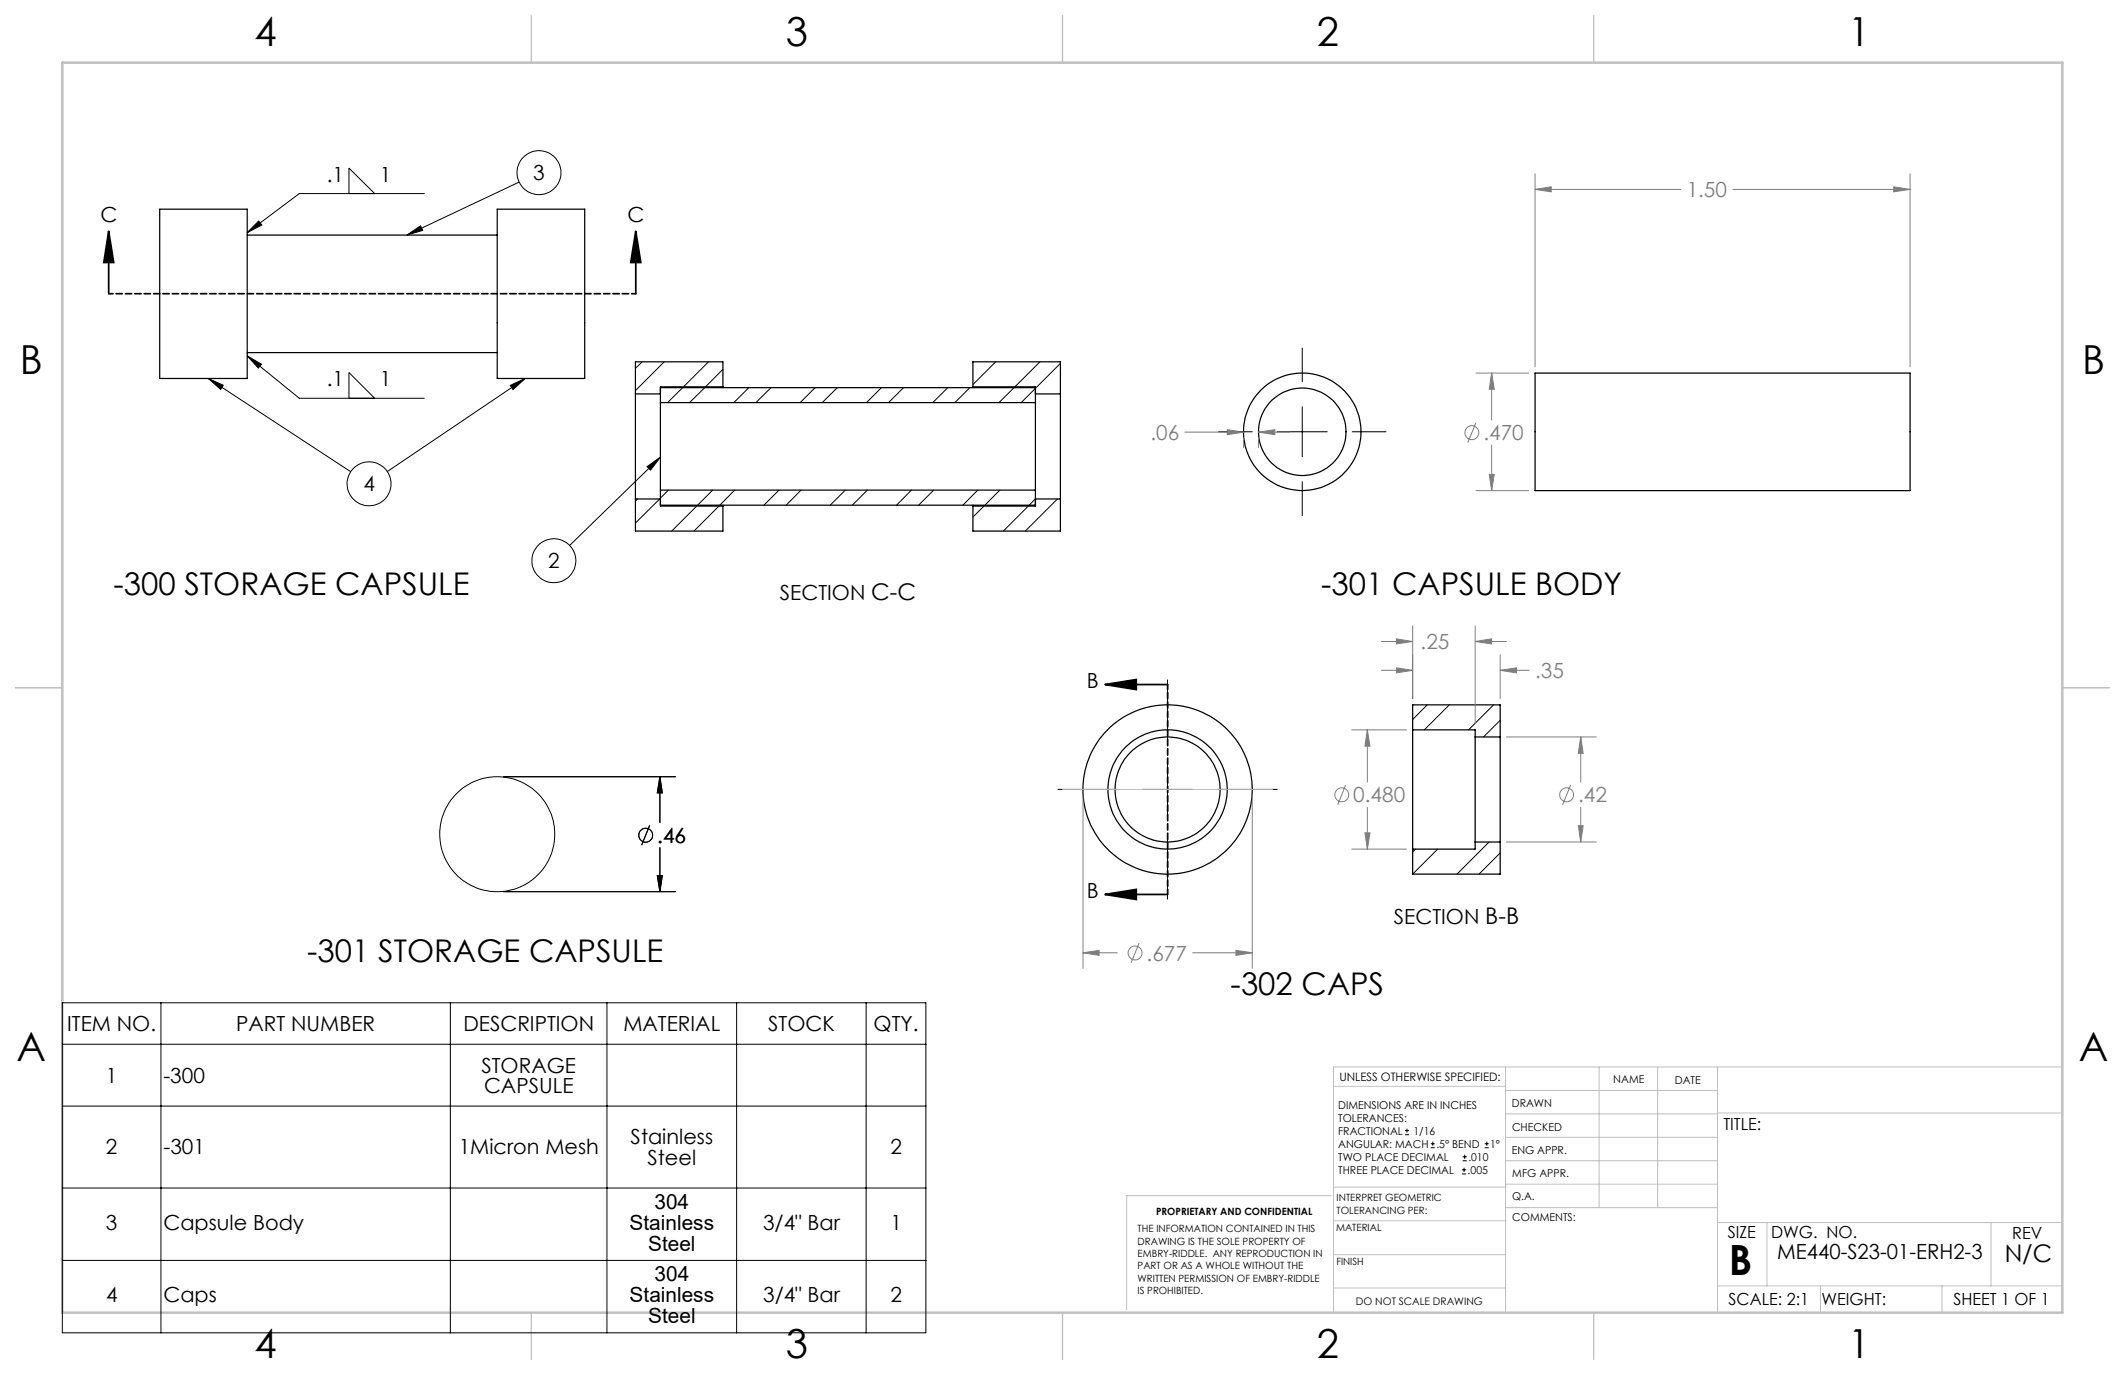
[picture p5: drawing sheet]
<svg xmlns="http://www.w3.org/2000/svg" width="432mm" height="279mm" viewBox="0 0 432 279" stroke-linecap="round" stroke-linejoin="round" font-family="sans-serif">
<g fill="none" stroke="#c0c0c0" stroke-width=".2">
<path d="M215.9 160.4h42.7M305.9 216.8v49.9M324.9 216.8v28.6M336.8 216.8v28.6M349 216.8v49.9M419.1 216.8h-148.1v49.9M271 220.7h34.9M305.9 231.1h43.1M305.9 226.3h43.1M305.9 221.6h43.1M305.9 235.9h43.1M349 226.2h70.1"/>
<path d="M270.5 243h-41.5v23.2M271 255h34.9M271 248.1h35M271 241.2h35M305.9 240.6h43.1M306 245.4h43M349 248.4h70.1M359.1 248.4v12.9M404.6 248.4v12.9M271 261.7h34.9M349 261.3h70.1M369.9 261.3v5.4"/>
<path d="M394.6 261.3v5.4"/>
</g>
<path d="M108 3.2v9.5M215.9 3.2v9.5M323.8 3.2v9.5M3.1 139.7h9.6M419.1 139.7h9.5M108 266.7v9.6M215.9 266.7v9.6M323.8 266.7v9.6" fill="none" stroke="#c0c0c0" stroke-width=".25"/>
<path d="M12.7 12.7h406.4v254h-406.4z" fill="none" stroke="#c0c0c0" stroke-width=".5"/>
<g fill="none" stroke="#000" stroke-width=".25">
<path d="M32.5 42.5h17.7v34.4h-17.7zM50.2 47.8h50.8M101 42.5h17.8v34.4h-17.8zM50.2 71.6h50.8M134.2 78.8h76.2M146.9 78.6v.2M146.9 78.6v-5.1h-17.8v6.5M146.9 78.6h-12.7v3.2M197.7 78.6v.2M197.7 78.6v-5.1h17.8v6.5M197.7 78.6h12.7v3.2M311.9 75.8h76.2v23.9h-76.2z"/>
<path d="M129.1 80v21.4M129.1 80h5.1M134.2 81.8v17.8M134.2 99.6v3.2h12.7M134.2 99.6h76.2M134.2 81.8h76.2M210.4 81.8v17.8M210.4 99.6v3.2h-12.7M210.4 80h5.1M215.5 80v21.4M129.1 101.4v6.5h17.8v-5.1M129.1 101.4h5.1"/>
<path d="M134.2 102.7h76.2M146.9 102.7v.1M197.7 102.7v.1M210.4 101.4h5.1M215.5 101.4v6.5h-17.8v-5.1M287.1 148.3v24.2M287.1 148.3h12.7v1.5M287.1 148.3v-5.1h17.7v6.6M299.8 149.8v21.3M299.8 149.8h5M304.8 149.8v21.3M299.8 171.1v1.4h-12.7"/>
<path d="M299.8 171.1h5M304.8 171.1v6.5h-17.7v-5.1"/>
<circle cx="264.6" cy="87.7" r="11.9"/>
<circle cx="264.6" cy="87.7" r="8.9"/>
<circle cx="237.2" cy="160.4" r="17.2"/>
<circle cx="237.3" cy="160.4" r="12.1"/>
<circle cx="237.3" cy="160.4" r="10.7"/>
</g>
<g fill="none" stroke="#000" stroke-width=".2">
<path d="M70.9 39.3v-5.2l5.2 5.2M86.2 39.3h-25.4l-10.6 8M105.5 37l-22.8 10.8M52.6 44.9l.6 .8-3 1.6zM82.7 47.8l2.7-1.9 .5 .9zM42.3 76.9l3.1 1.4-.6 .8zM42.3 76.9l29 18.9M50.2 72.3l10.6 8.6h25.4M50.2 72.3l2.9 1.7-.6 .8zM103.7 78.3l3-1.4-2.5 2.3zM106.7 76.9l-28 18.9M130.5 73.5l-1.4 1.4"/>
<path d="M135 73.5l-5.9 5.9M138.7 78.8l-3.1 3M143.2 78.8l-3.1 3M144 73.5l-5.1 5.1M146.9 75l-3.5 3.6M152.2 78.8l-3.1 3M156.7 78.8l-3.1 3M165.6 78.8l-3 3M170.1 78.8l-3 3M179.1 78.8l-3 3M183.6 78.8l-3 3M192.6 78.8l-3.1 3"/>
<path d="M197.1 78.8l-3.1 3M197.8 73.5l-.1 .1M202.3 73.5l-4.6 4.6M206.1 78.8l-3.1 3M211.3 73.5l-5.1 5.1M215.5 73.8l-8 8M264.6 70.7v6.9M70.9 80.9v-5.2l5.2 5.2M131.5 94.8l2.7-1.9-2 2.6zM134.2 92.9l-18.5 17.9M135.8 99.6l-1.6 1.6M144.8 99.6l-3.1 3.1"/>
<path d="M149.3 99.6l-3 3.1M158.3 99.6l-3.1 3.1M162.8 99.6l-3.1 3.1M171.8 99.6l-3.1 3.1M176.2 99.6l-3 3.1M185.2 99.6l-3 3.1M189.7 99.6l-3 3.1M198.7 99.6l-3 3.1M203.2 99.6l-3.1 3.1M247.6 87.7h6.9M259.5 87.7h10.2M264.6 82.7v10.1"/>
<path d="M264.6 97.9v6.9M274.8 87.7h6.8M129.6 101.4l-.5 .4M134.1 101.4l-5 4.9M141.6 102.8l-5.1 5.1M146.1 102.8l-5.1 5.1M200 102.8l-2.3 2.3M209 102.8l-5.1 5.1M210.4 101.4l-1.3 1.3M214.9 101.4l-6.5 6.5M237.2 138.1v12.1M102.3 157.8h35"/>
<path d="M134.1 157.8v9.3M134.1 157.8l.5 3.3h-1zM237.2 155.3v10.2M290 143.2l-2.9 3M294.5 143.2l-5.1 5.1M303.5 143.2l-5.1 5.1M304.8 146.4l-3.4 3.4M132 167.7l-1.6 4M133.6 177.9h1l-.5 3.3zM134.1 172.2v9M215 160.4h12.1M232.2 160.4h10.1"/>
<path d="M237.2 170.6v12.1M247.4 160.4h12.1M287.7 172.5l-.6 .6M292.1 172.5l-5 5.1M302.6 171.1l-6.5 6.5M304.8 173.3l-4.3 4.3M102.3 181.2h35M12.7 203.8h175.4v67h-175.4zM12.7 212.2h175.4M32.7 203.8v67M91.5 203.8v67M123.3 203.8v67"/>
<path d="M149.7 203.8v67M176 203.8v67M12.7 224.8h175.4M12.7 241.4h175.4M12.7 256.1h175.4"/>
<circle cx="109.5" cy="35.1" r="4.5"/>
<circle cx="75" cy="98.3" r="4.5"/>
<circle cx="112.5" cy="113.9" r="4.5"/>
<circle cx="101" cy="169.5" r="11.7"/>
<circle cx="131.2" cy="169.7" r="1.41"/>
</g>
<g fill="none" stroke="#808080" stroke-width=".2">
<path d="M311.9 38.5l3.3-.5v1zM311.9 35.3v39.2M311.9 38.5h29.7M352.1 38.5h36M384.8 38l3.3 .5-3.3 .5zM388.1 35.3v39.2M299.9 75.8h10.8M303.1 75.8l.5 3.3h-1zM303.1 75.8v9.5M240.8 87.8h11.9M249.4 87.3l3.3 .5-3.3 .5zM252.7 89v2"/>
<path d="M255.7 87.8l3.3-.5v1zM255.7 89v2M255.7 87.8h6.4M299.9 85.9l-1.6 4M299.9 99.7h10.8M302.6 96.4h1l-.5 3.3zM303.1 90.5v9.2M280.7 136.2h6.4M280.7 130.4h6.4M283.8 135.7l3.3 .5-3.3 .5zM283.8 129.8l3.3 .6-3.3 .4zM287.1 127.2v14.8"/>
<path d="M299.8 130.4l3.3-.6v1zM299.8 127.2v19.8M299.8 130.4h6.3M304.8 136.2l3.4-.5v1zM304.8 133v9M304.8 136.2h5.9M273.4 159.5l-1.5 4M274.7 148.3h11.1M277.8 148.3l.6 3.3h-1zM277.8 148.3v10.6M306.1 149.8h18.3M319.2 159.5l-1.7 4"/>
<path d="M321.2 149.8l.5 3.3h-1zM321.2 149.8v9.1M220.1 161.7v35.1M254.5 161.7v35.1M274.7 172.5h11.1M277.4 169.2h1l-.6 3.3zM277.8 164v8.5M306.1 171.1h18.3M320.7 167.8h1l-.5 3.3zM321.2 164v7.1M220.1 193.6l3.2-.5v1zM220.1 193.6h6.9"/>
<path d="M231.5 191.6l-1.7 4.1M242.4 193.6h12.1M251.1 193.1l3.4 .5-3.4 .5z"/>
<circle cx="299.1" cy="87.9" r="1.41"/>
<circle cx="272.7" cy="161.5" r="1.41"/>
<circle cx="318.3" cy="161.5" r="1.41"/>
<circle cx="230.6" cy="193.6" r="1.41"/>
</g>
<path d="M22.1 47l1 6.3h-2zM22.1 47v12.7M129.2 47l1 6.3h-2zM129.2 47v12.7M224.5 139.1l6.4-1v2zM224.5 139.1h12.7M224.5 181.8l6.4-1.1v2.1zM224.5 181.8h12.7" fill="none" stroke="#000" stroke-width=".35"/>
<path d="M129.2 59.7h-107.1" fill="none" stroke="#000" stroke-width=".35" stroke-dasharray="1.3 .6" stroke-dashoffset=".4"/>
<path d="M237.3 139.1v42.6" fill="none" stroke="#000" stroke-width=".35" stroke-dasharray="1.3 .6" stroke-dashoffset=".3"/>
<g fill="#000">
<path d="M82.7 47.8l2.7-1.9 .5 .9zM103.7 78.3l3-1.4-2.5 2.3zM42.3 76.9l3.1 1.4-.6 .8zM52.6 44.9l.6 .8-3 1.6zM50.2 72.3l2.9 1.7-.6 .8zM131.5 94.8l2.7-1.9-2 2.6z"/>
<path d="M129.2 47l1 6.3h-2zM22.1 47l1 6.3h-2zM224.5 139.1l6.4-1v2zM224.5 181.8l6.4-1.1v2.1z"/>
<path d="M133.6 177.9h1l-.5 3.3zM134.1 157.8l.5 3.3h-1z"/>
</g>
<path d="M255.7 87.8l3.3-.5v1zM249.4 87.3l3.3 .5-3.3 .5zM384.8 38l3.3 .5-3.3 .5zM311.9 38.5l3.3-.5v1zM303.1 75.8l.5 3.3h-1zM302.6 96.4h1l-.5 3.3zM220.1 193.6l3.2-.5v1zM251.1 193.1l3.4 .5-3.4 .5zM277.8 148.3l.6 3.3h-1zM277.4 169.2h1l-.6 3.3zM321.2 149.8l.5 3.3h-1zM320.7 167.8h1l-.5 3.3zM304.8 136.2l3.4-.5v1zM283.8 135.7l3.3 .5-3.3 .5zM299.8 130.4l3.3-.6v1zM283.8 129.8l3.3 .6-3.3 .4z" fill="#808080"/>
<g fill="none" stroke="#000" stroke-width=".2">
<path d="M102.3 157.8h35M134.1 157.8v9.3M134.1 157.8l.5 3.3h-1zM132 167.7l-1.6 4M133.6 177.9h1l-.5 3.3zM134.1 172.2v9M102.3 181.2h35M285.5 230.6h.8M285.5 229.7h.8M285.9 229.3v.9M290.7 233.2h.8M290.7 232.4h.8"/>
<path d="M291.1 232v.8M297.1 238.5h.8M297.1 237.7h.8M297.2 235.9h.9M297.2 235.1h.9M297.5 237.3v.8M297.6 234.6v.9M301.7 233.2h.8M301.7 232.4h.8M302.1 232v.8"/>
<circle cx="131.2" cy="169.7" r="1.41"/>
</g>
<path d="M133.6 177.9h1l-.5 3.3zM134.1 157.8l.5 3.3h-1z" fill="#000"/>
<text font-size="8.5" x="351.3" y="259">B</text>
<g font-size="8.1">
<text x="51.7" y="9.3">4</text>
<text x="159.7" y="9.3">3</text>
<text x="267.6" y="9.3">2</text>
<text x="375.6" y="9.3">1</text>
<text x="4" y="76">B</text>
<text x="423.1" y="76">B</text>
<text x="3.3" y="215.7">A</text>
<text x="422.4" y="215.7">A</text>
<text x="51.7" y="276">4</text>
<text x="159.7" y="276">3</text>
<text x="267.6" y="276">2</text>
<text x="375.6" y="276">1</text>
</g>
<g font-size="6.3">
<text x="23.1" y="120.8">-300 STORAGE CAPSULE</text>
<text x="268.5" y="120.8">-301 CAPSULE BODY</text>
<text x="62.4" y="195.5">-301 STORAGE CAPSULE</text>
<text x="250.1" y="202.1">-302 CAPS</text>
</g>
<text font-size="4.9" x="407.4" y="256.5">N/C</text>
<g font-size="4.2">
<text x="66.4" y="37">.1</text>
<text x="77.2" y="37">1</text>
<text x="108.4" y="36.6">3</text>
<text x="20.4" y="45.2">C</text>
<text x="127.5" y="45.2">C</text>
<text x="66.4" y="78.5">.1</text>
<text x="77.2" y="78.5">1</text>
<text x="73.8" y="99.8">4</text>
<text x="111.4" y="115.5">2</text>
<text x="158.5" y="122">SECTION C-C</text>
<text x="220.8" y="139.8">B</text>
<text x="133.6" y="171.2">.46</text>
<text x="220.8" y="182.4">B</text>
<text x="283.2" y="187.7">SECTION B-B</text>
<text x="13.7" y="209.5">ITEM NO.</text>
<text x="48" y="209.5">PART NUMBER</text>
<text x="94.2" y="209.5">DESCRIPTION</text>
<text x="126.7" y="209.5">MATERIAL</text>
<text x="156.1" y="209.5">STOCK</text>
<text x="177.5" y="209.5">QTY.</text>
<text x="21.5" y="220">1</text>
<text x="33.2" y="220">-300</text>
<text x="97.8" y="217.9">STORAGE</text>
<text x="98.4" y="222.1">CAPSULE</text>
<text x="128.2" y="232.5">Stainless</text>
<text x="21.5" y="234.6">2</text>
<text x="33.2" y="234.6">-301</text>
<text x="93.2" y="234.6">1Micron Mesh</text>
<text x="131.6" y="236.7">Steel</text>
<text x="180.9" y="234.6">2</text>
<text x="133" y="245.7">304</text>
<text x="21.5" y="249.9">3</text>
<text x="33.2" y="249.9">Capsule Body</text>
<text x="127.9" y="249.9">Stainless</text>
<text x="155.1" y="249.9">3/4&quot; Bar</text>
<text x="180.9" y="249.9">1</text>
<text x="131.7" y="254.1">Steel</text>
<text x="361.1" y="255.9">ME440-S23-01-ERH2-3</text>
<text x="133" y="260.4">304</text>
<text x="21.5" y="264.6">4</text>
<text x="33.2" y="264.6">Caps</text>
<text x="127.9" y="264.6">Stainless</text>
<text x="131.7" y="268.8">Steel</text>
<text x="155.1" y="264.6">3/4&quot; Bar</text>
<text x="180.9" y="264.6">2</text>
</g>
<g font-size="4.2" fill="#808080">
<text x="342.7" y="40.1">1.50</text>
<text x="233.8" y="89.4">.06</text>
<text x="301.4" y="89.5">.470</text>
<text x="288.7" y="131.9">.25</text>
<text x="311.9" y="137.8">.35</text>
<text x="275" y="163">0.480</text>
<text x="320.7" y="163">.42</text>
<text x="233" y="195.2">.677</text>
</g>
<g font-size="3.4">
<text x="350.2" y="229.5">TITLE:</text>
<text x="351.1" y="251.6">SIZE</text>
<text x="359.9" y="251.6">DWG. NO.</text>
<text x="408.9" y="251.7">REV</text>
<text x="351.2" y="265.2">SCALE: 2:1</text>
<text x="370.1" y="265.3">WEIGHT:</text>
<text x="396.9" y="265.2">SHEET 1 OF 1</text>
</g>
<text font-size="2.4" x="272.2" y="219.7">UNLESS OTHERWISE SPECIFIED:</text>
<g font-size="2.2">
<text x="327.8" y="220.1">NAME</text>
<text x="340.3" y="220.2">DATE</text>
<text x="271.9" y="225.3">DIMENSIONS ARE IN INCHES</text>
<text x="271.9" y="227.9">TOLERANCES:</text>
<text x="307.2" y="224.9">DRAWN</text>
<text x="271.9" y="230.6">FRACTIONAL</text>
<text x="271.9" y="233.2">ANGULAR: MACH</text>
<text x="287.2" y="230.6">1/16</text>
<text x="291.9" y="233.2">.5° BEND</text>
<text x="302.8" y="233.2">1°</text>
<text x="307.3" y="229.8">CHECKED</text>
<text x="271.9" y="238.5">THREE PLACE DECIMAL</text>
<text x="271.9" y="235.9">TWO PLACE DECIMAL</text>
<text x="298.2" y="238.5">.005</text>
<text x="298.4" y="235.9">.010</text>
<text x="307.2" y="234.5">ENG APPR.</text>
<text x="307.3" y="239.2">MFG APPR.</text>
<text x="307.3" y="243.9">Q.A.</text>
<text x="307.3" y="248.1">COMMENTS:</text>
</g>
<text font-size="2.1" x="275.5" y="265.1">DO NOT SCALE DRAWING</text>
<g font-size="2">
<text x="271.6" y="244.1">INTERPRET GEOMETRIC</text>
<text x="231.2" y="250.4">THE INFORMATION CONTAINED IN THIS</text>
<text x="234.9" y="246.8">PROPRIETARY AND CONFIDENTIAL</text>
<text x="271.5" y="250.2">MATERIAL</text>
<text x="271.6" y="246.6">TOLERANCING PER:</text>
<text x="231.2" y="252.9">DRAWING IS THE SOLE PROPERTY OF</text>
<text x="231.2" y="255.4">EMBRY-RIDDLE. ANY REPRODUCTION IN</text>
<text x="231.2" y="258">PART OR AS A WHOLE WITHOUT THE</text>
<text x="271.5" y="257">FINISH</text>
<text x="231.2" y="260.5">WRITTEN PERMISSION OF EMBRY-RIDDLE</text>
<text x="231.2" y="263">IS PROHIBITED.</text>
</g>
</svg>
